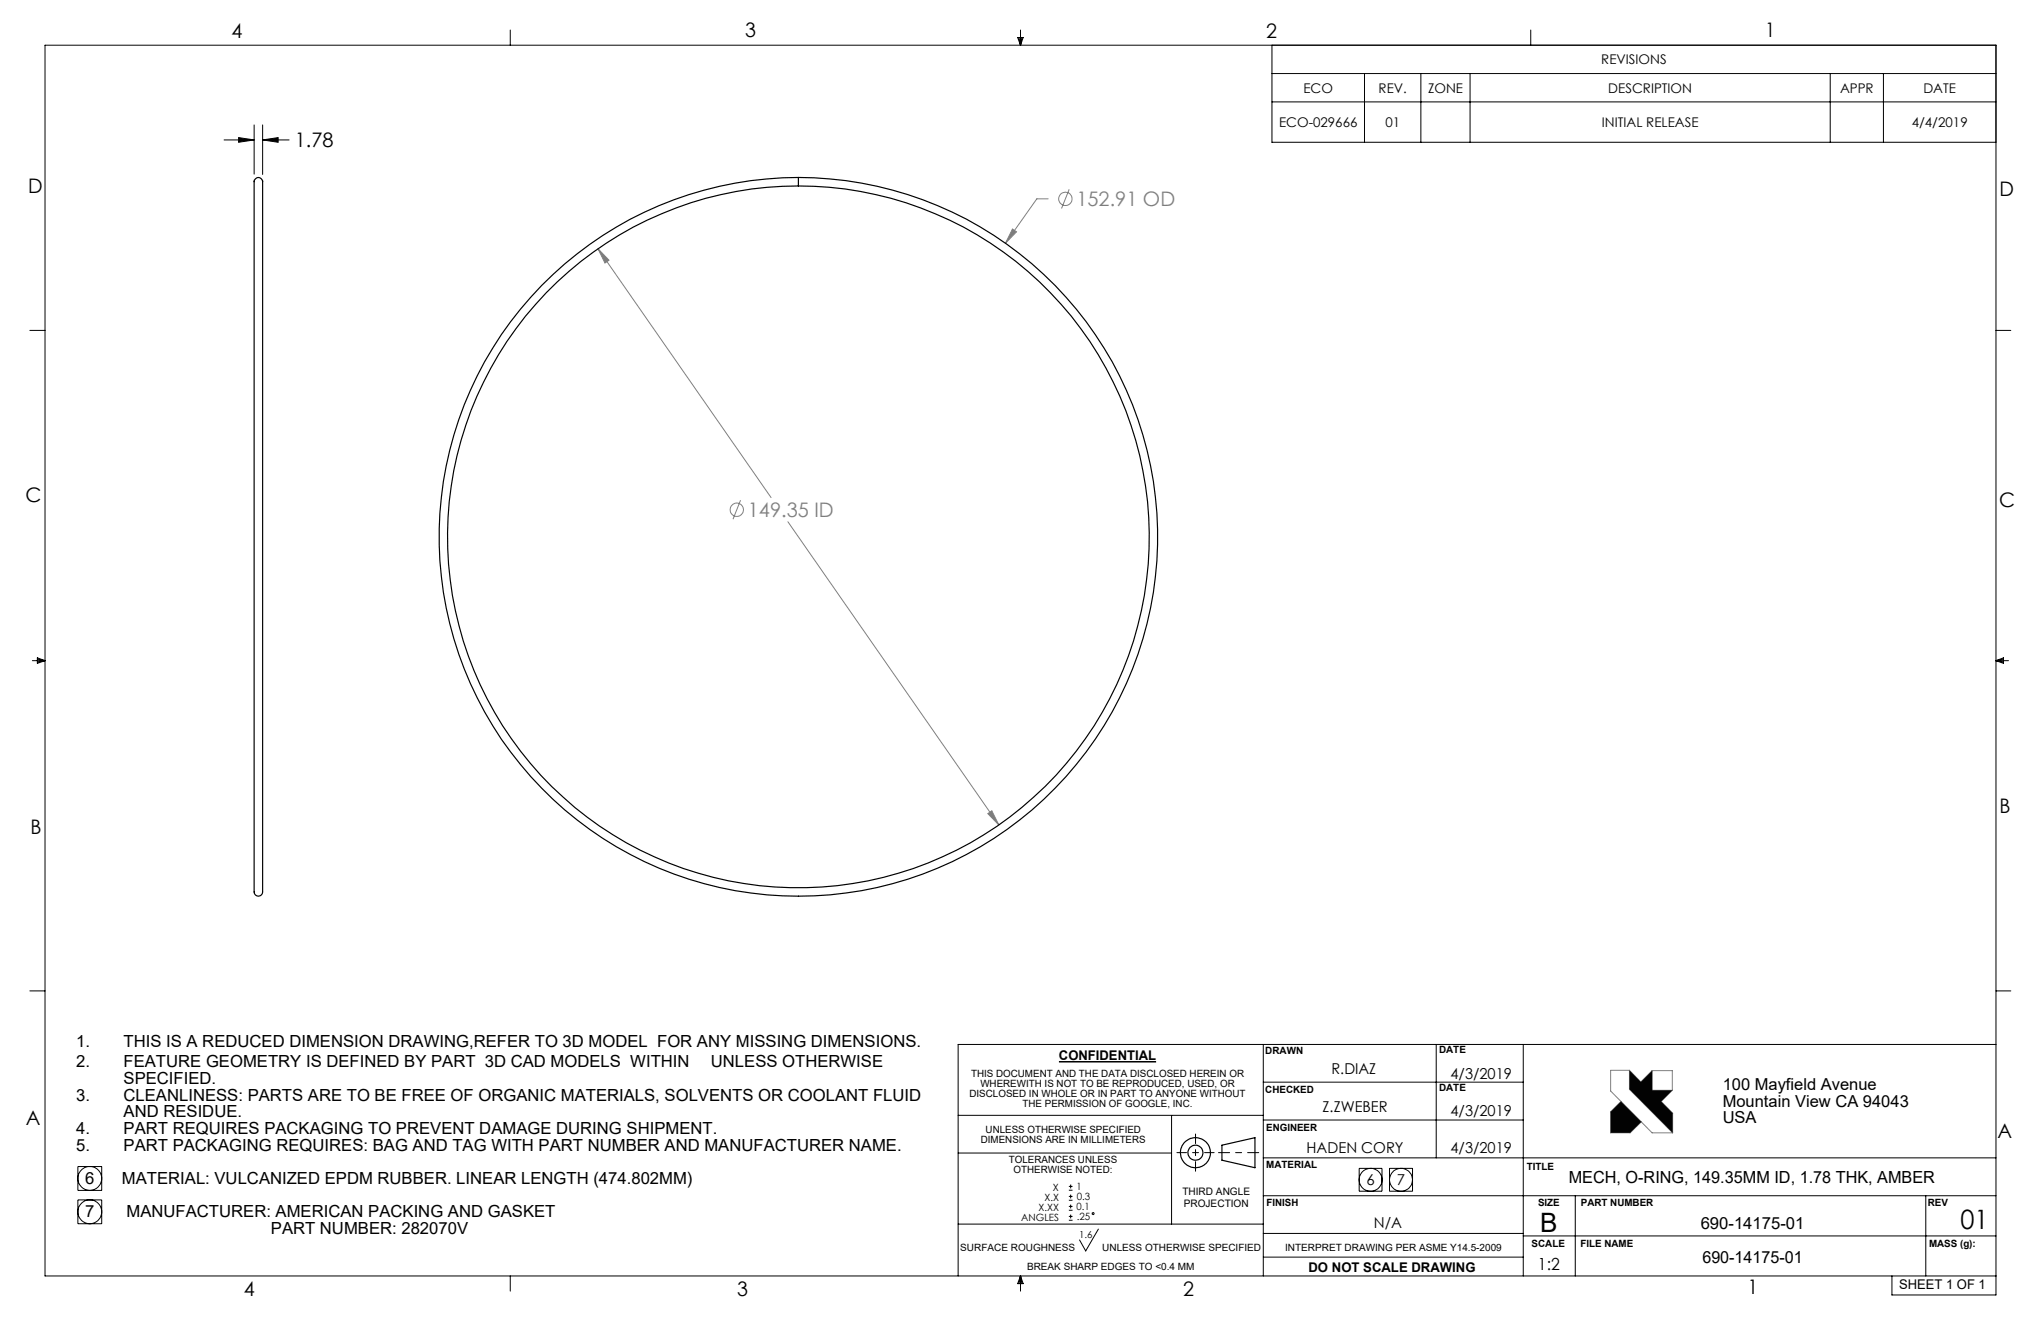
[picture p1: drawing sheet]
<svg xmlns="http://www.w3.org/2000/svg" width="432mm" height="279mm" viewBox="0 0 432 279" stroke-linecap="round" stroke-linejoin="round" font-family="sans-serif">
<g fill="none" stroke="#000" stroke-width=".25">
<path d="M258.5 242.2l7-1.6v6.4l-7-1.6z"/>
<circle cx="252.9" cy="243.8" r="1.59"/>
<circle cx="252.9" cy="243.8" r="3.2"/>
</g>
<path d="M257.8 243.8h8.5" fill="none" stroke="#000" stroke-width=".21" stroke-dasharray="15.2 1.3 1.3 1.3" stroke-dashoffset="12.9"/>
<path d="M252.9 239.9v7.8M249 243.8h7.9" fill="none" stroke="#000" stroke-width=".21" stroke-dasharray="15.2 1.3 1.3 1.3" stroke-dashoffset="13.2"/>
<g fill="none" stroke="#000" stroke-width=".21">
<path d="M107.9 6.3v3.3M215.3 7.9h1.2l-.6 1.7zM215.6 7.9l.3 1.7M215.9 6.3v3.3M216.2 7.9l-.3 1.7M269.1 9.6v20.5h153.2M269.1 15.6h153.2M288.7 15.6v14.5M300.6 15.6v14.5M311 15.6v14.5M323.9 6.3v3.3M387.2 15.6v14.5"/>
<path d="M398.5 15.6v14.5M47.4 29.6h6.4M50.5 29.1l3.3 .5-3.3 .5zM53.8 26.4v10.4M55.6 29.6l3.2-.5v1zM55.6 26.4v10.5M55.6 29.6h5.6M269.1 21.6h153.2M6.3 69.9h3.2M422.3 69.9h3.1M6.8 139.7h2.7M7.9 139.1l1.6 .6-1.6 .6z"/>
<path d="M7.9 139.4l1.6 .3M9.5 139.7l-1.6 .3M422.3 139.7h2.6M422.3 139.7l1.6 .3M422.3 139.7l1.6-.6v1.2zM423.9 139.4l-1.6 .3M6.3 209.6h3.2M422.3 209.6h3.1M202.7 235.9h64.6M247.9 235.9v23M267.3 236.9h55M267.3 228.9h55"/>
<path d="M267.3 220.9v49M303.8 220.9v24M322.3 220.9v49M422.3 220.9h-219.6v49M16.5 246.7h5v5.1h-5zM16.5 253.8h5v5h-5zM202.7 243.9h45.2M202.7 258.9h64.6M226.1 251.7h.8M226.1 250.9h.8M226.1 253.9h.8M226.1 253h.8"/>
<path d="M226.1 256h.8M226.1 255.2h.8M226.1 258.1h.8M226.1 257.3h.8M226.5 250.5v.9M226.5 252.7v.8M226.5 254.8v.8M226.5 256.9v.8M232.4 260l-2.7 4.6-1.3-2.3M267.3 252.9h155M267.3 244.9h155M287.5 247.1h4.9v4.9h-4.9z"/>
<path d="M294 247.1h4.8v4.9h-4.8zM333.3 252.9v17M407.4 252.9v17M107.9 269.9v3.2M215.9 269.9v3.2M215.9 269.9l.6 1.6h-1.2zM215.9 269.9l-.3 1.6M215.9 269.9l.3 1.6M267.3 260.9h55M267.3 265.9h55M322.3 261.4h100M400.3 269.9v4h22v-264.3h-412.8v260.3h412.8"/>
<circle cx="19" cy="249.2" r="2.52"/>
<circle cx="19" cy="256.3" r="2.52"/>
<circle cx="231.3" cy="256.7" r=".19"/>
<circle cx="290" cy="249.5" r="2.42"/>
<circle cx="296.4" cy="249.5" r="2.42"/>
</g>
<g fill="none" stroke="#808080" stroke-width=".21">
<path d="M126.5 52.6l2.3 2.4-.8 .6zM126.5 52.6l36.6 52.6M214.2 48.4l.9 .6-2.4 2.4zM221.8 42.1h-2.4l-6.7 9.3M226.2 40l-1.6 4.1M156.7 105.8l-1.6 4M166.7 110.3l44.6 64.2M209 172.1l.8-.6 1.5 3zM342.9 233l-2.2 2.2v4.4h4.2l2.3-2.3M344.7 226.4h-4v4.4l8.8 8.8h4.4M344.7 226.4v4l9.2 9.2M344.7 226.4l2.4 2.4 2.4-2.4"/>
<path d="M349.5 226.4h4.3v4.2M349.5 226.4v4.2h4.3M353.8 230.6l-2.4 2.4 2.5 2.4v4.2"/>
<circle cx="225.4" cy="42.1" r="1.41"/>
<circle cx="155.9" cy="107.8" r="1.41"/>
</g>
<path d="M340.7 235.2v4.4h4.2l2.3-2.3-4.3-4.3zM344.7 226.4v4l9.2 9.2v-4.2l-2.5-2.4 2.4-2.4h-4.3v-4.2l-2.4 2.4z" fill-rule="evenodd" fill="#000"/>
<path d="M224 224.6h20.6" fill="none" stroke="#000" stroke-width=".32"/>
<path d="M53.8 38.4v-.3M55.6 38.4v-.2" fill="none" stroke="#000" stroke-width=".21" stroke-dasharray="15.2 1.3 1.3 1.3"/>
<path d="M50.5 29.1l3.3 .5-3.3 .5zM55.6 29.6l3.2-.5v1z" fill="#000"/>
<path d="M209 172.1l2.3 2.4-1.5-3zM126.5 52.6l1.5 3 .8-.6zM214.2 48.4l-1.5 3 2.4-2.4z" fill="#808080"/>
<g fill="none" stroke="#000" stroke-width=".25">
<path d="M54 37.8a.93 .93 0 0 1 1.1-.1 .93 .93 0 0 1 .5 1v149.3a1.04 1.04 0 0 1-.3 1.2 1.04 1.04 0 0 1-1.3 .1l-.2-.6v-150.3zM168.9 37.5v1.8"/>
<circle cx="168.9" cy="113.5" r="76"/>
<circle cx="168.9" cy="113.6" r="74.2"/>
</g>
<g font-size="5.6">
<text x="325.9" y="260.6">B</text>
<text x="414.8" y="260">01</text>
</g>
<g font-size="4.2">
<text x="49" y="8.1">4</text>
<text x="157.6" y="7.8">3</text>
<text x="267.9" y="8.1">2</text>
<text x="373.5" y="7.7">1</text>
<text x="62.4" y="31.2">1.78</text>
<text x="6" y="40.7">D</text>
<text x="423" y="41.5">D</text>
<text x="5.4" y="106.2">C</text>
<text x="422.9" y="107.2">C</text>
<text x="423" y="172.1">B</text>
<text x="6.5" y="176.3">B</text>
<text x="5.5" y="238">A</text>
<text x="422.6" y="240.8">A</text>
<text x="51.6" y="274.1">4</text>
<text x="155.9" y="274.2">3</text>
<text x="250.3" y="274.2">2</text>
<text x="369.8" y="273.8">1</text>
</g>
<g font-size="4.2" fill="#808080">
<text x="227.7" y="43.6">152.91 OD</text>
<text x="158.2" y="109.3">149.35 ID</text>
</g>
<g font-size="3.5">
<text x="16.1" y="221.4">1.</text>
<text x="26.1" y="221.4">THIS IS A REDUCED DIMENSION DRAWING,REFER TO 3D MODEL FOR ANY MISSING DIMENSIONS.</text>
<text x="16.1" y="225.7">2.</text>
<text x="26.1" y="225.7">FEATURE GEOMETRY IS DEFINED BY PART 3D CAD MODELS WITHIN</text>
<text x="150.4" y="225.7">UNLESS OTHERWISE</text>
<text x="16.1" y="232.8">3.</text>
<text x="26.1" y="229.2">SPECIFIED.</text>
<text x="26.1" y="232.8">CLEANLINESS: PARTS ARE TO BE FREE OF ORGANIC MATERIALS, SOLVENTS OR COOLANT FLUID</text>
<text x="364.5" y="230.5">100 Mayfield Avenue</text>
<text x="16.1" y="239.8">4.</text>
<text x="26.1" y="236.3">AND RESIDUE.</text>
<text x="26.1" y="239.8">PART REQUIRES PACKAGING TO PREVENT DAMAGE DURING SHIPMENT.</text>
<text x="364.5" y="234.1">Mountain View CA 94043</text>
<text x="364.5" y="237.6">USA</text>
<text x="16.1" y="243.4">5.</text>
<text x="26.1" y="243.4">PART PACKAGING REQUIRES: BAG AND TAG WITH PART NUMBER AND MANUFACTURER NAME.</text>
<text x="18" y="250.3">6</text>
<text x="25.8" y="250.4">MATERIAL: VULCANIZED EPDM RUBBER. LINEAR LENGTH (474.802MM)</text>
<text x="331.9" y="250.1">MECH, O-RING, 149.35MM ID, 1.78 THK, AMBER</text>
<text x="18" y="257.4">7</text>
<text x="26.8" y="257.5">MANUFACTURER: AMERICAN PACKING AND GASKET</text>
<text x="57.3" y="261">PART NUMBER: 282070V</text>
<text x="359.8" y="259.9">690-14175-01</text>
<text x="325.4" y="268.7">1:2</text>
<text x="360.2" y="267.1">690-14175-01</text>
</g>
<g font-size="3.2">
<text x="281.7" y="227.1">R.DIAZ</text>
<text x="306.9" y="228.2">4/3/2019</text>
<text x="279.8" y="235.2">Z.ZWEBER</text>
<text x="306.9" y="236.1">4/3/2019</text>
<text x="276.4" y="244">HADEN CORY</text>
<text x="306.9" y="244">4/3/2019</text>
<text x="289.1" y="250.6">6</text>
<text x="295.5" y="250.6">7</text>
<text x="290.7" y="259.8">N/A</text>
</g>
<g font-size="2.8">
<text x="338.8" y="13.6">REVISIONS</text>
<text x="275.8" y="19.6">ECO</text>
<text x="291.7" y="19.6">REV.</text>
<text x="302.1" y="19.6">ZONE</text>
<text x="340.3" y="19.6">DESCRIPTION</text>
<text x="389.3" y="19.6">APPR</text>
<text x="406.9" y="19.6">DATE</text>
<text x="270.6" y="26.9">ECO-029666</text>
<text x="293.1" y="26.9">01</text>
<text x="338.9" y="26.9">INITIAL RELEASE</text>
<text x="404.4" y="26.9">4/4/2019</text>
<text x="224" y="224.3">CONFIDENTIAL</text>
<text x="276.8" y="269">DO NOT SCALE DRAWING</text>
<text x="401.8" y="272.7">SHEET 1 OF 1</text>
</g>
<g font-size="2.2">
<text x="250.1" y="252.7">THIRD ANGLE</text>
<text x="250.4" y="255.3">PROJECTION</text>
</g>
<g font-size="2.1">
<text x="205.4" y="227.9">THIS DOCUMENT AND THE DATA DISCLOSED HEREIN OR</text>
<text x="267.7" y="223">DRAWN</text>
<text x="304.5" y="222.8">DATE</text>
<text x="205.1" y="232.1">DISCLOSED IN WHOLE OR IN PART TO ANYONE WITHOUT</text>
<text x="207.4" y="230">WHEREWITH IS NOT TO BE REPRODUCED, USED, OR</text>
<text x="267.7" y="231.1">CHECKED</text>
<text x="304.5" y="230.8">DATE</text>
<text x="208.5" y="239.6">UNLESS OTHERWISE SPECIFIED</text>
<text x="216.3" y="234.2">THE PERMISSION OF GOOGLE, INC.</text>
<text x="267.9" y="239.2">ENGINEER</text>
<text x="207.5" y="241.7">DIMENSIONS ARE IN MILLIMETERS</text>
<text x="213.4" y="246">TOLERANCES UNLESS</text>
<text x="214.4" y="248.1">OTHERWISE NOTED:</text>
<text x="222.8" y="251.8">X</text>
<text x="227.8" y="251.7">1</text>
<text x="267.9" y="247.1">MATERIAL</text>
<text x="323" y="247.4">TITLE</text>
<text x="219.7" y="256">X.XX</text>
<text x="221" y="253.9">X.X</text>
<text x="227.8" y="256">0.1</text>
<text x="227.8" y="253.8">0.3</text>
<text x="267.9" y="255.1">FINISH</text>
<text x="325.4" y="255">SIZE</text>
<text x="334.4" y="255">PART NUMBER</text>
<text x="407.9" y="255">REV</text>
<text x="216.1" y="258.2">ANGLES</text>
<text x="227.8" y="258.1">.25</text>
<text x="228.3" y="261.8">1.6</text>
<text x="324" y="263.7">SCALE</text>
<text x="334.4" y="263.7">FILE NAME</text>
<text x="408.1" y="263.7">MASS (g):</text>
<text x="203.2" y="264.5">SURFACE ROUGHNESS</text>
<text x="217.3" y="268.6">BREAK SHARP EDGES TO &lt;0.4 MM</text>
<text x="233.2" y="264.5">UNLESS OTHERWISE SPECIFIED</text>
<text x="271.9" y="264.5">INTERPRET DRAWING PER ASME Y14.5-2009</text>
</g>
</svg>
